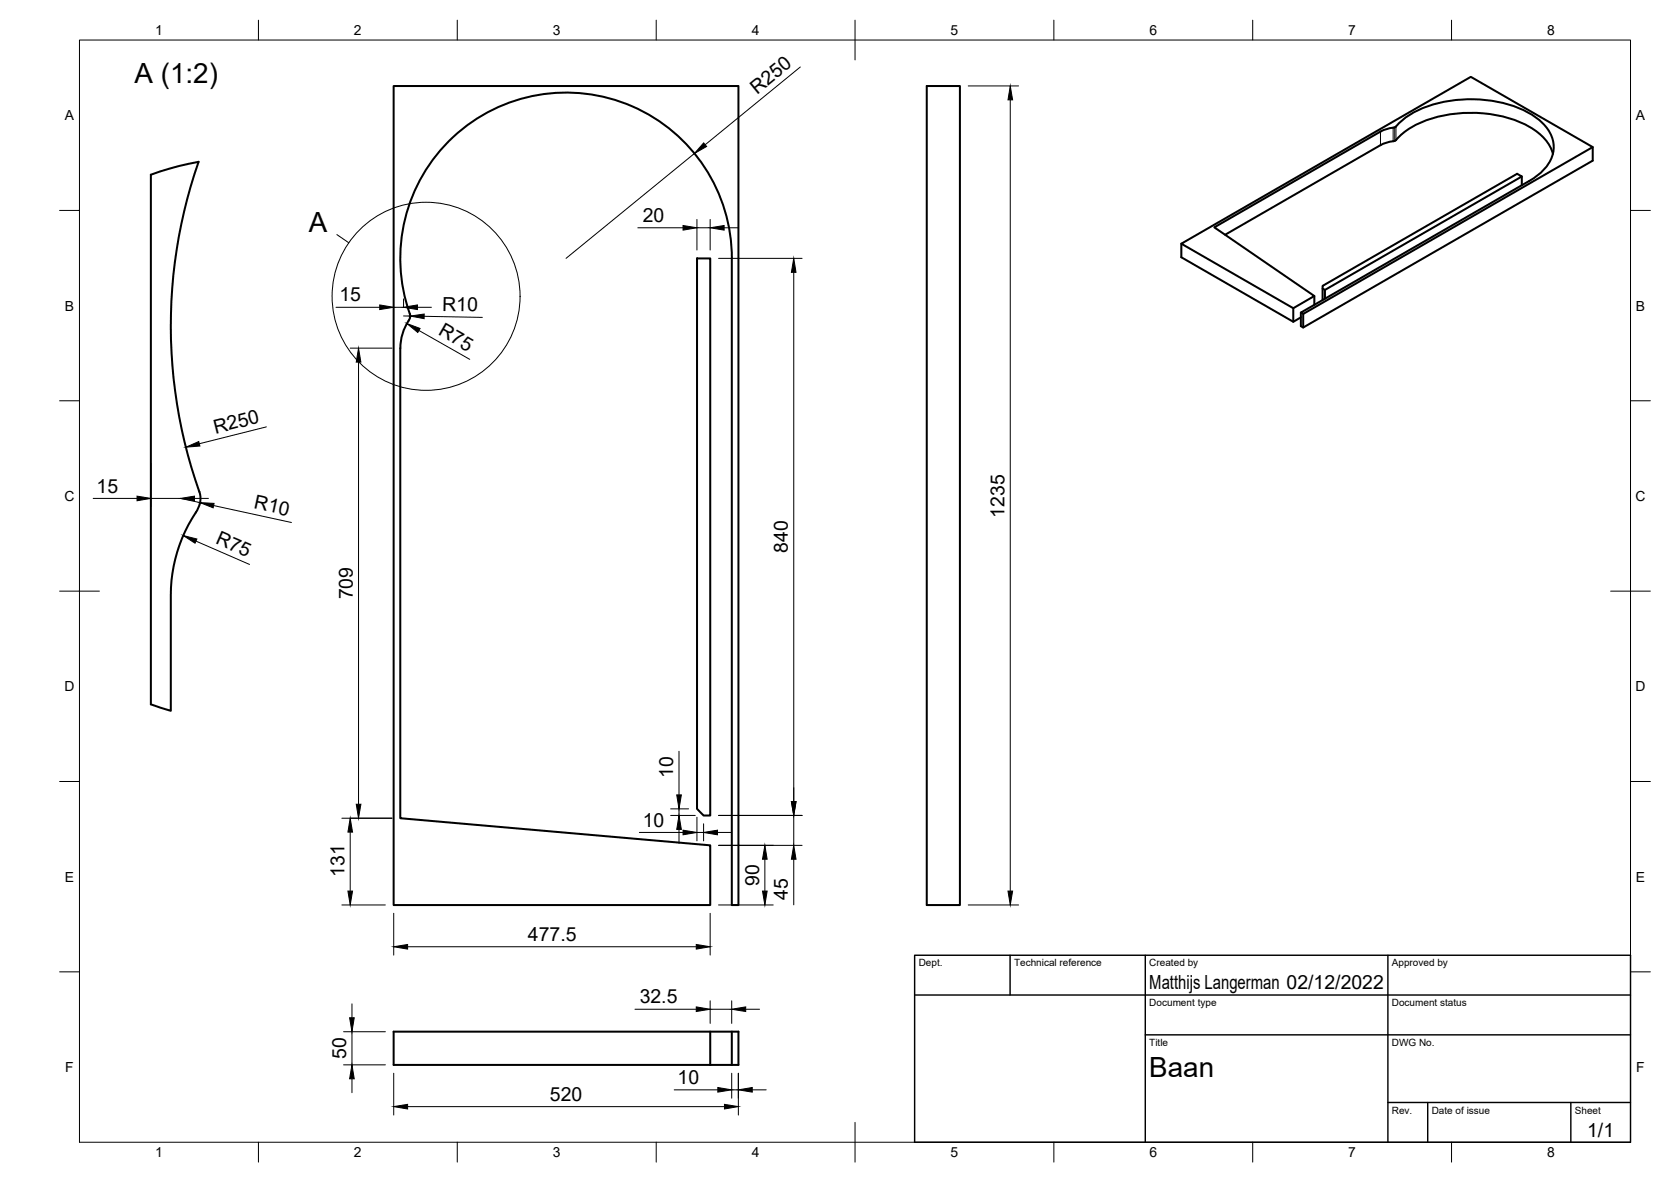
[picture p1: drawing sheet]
<svg xmlns="http://www.w3.org/2000/svg" width="420mm" height="297mm" viewBox="0 0 420 297" stroke-linecap="round" stroke-linejoin="round" font-family="sans-serif">
<!-- layer: Visible -->
<g fill="none" stroke="#000" stroke-width=".51">
<path d="M233 21.6h8.4v205.8h-8.4zM390.5 38.7a11.9 11.9 0 0 0-6.5-7.1 32.8 32.8 0 0 0-28.8 .2 15.8 15.8 0 0 0-4.3 3.5l-2.3 .5-1.5 .7-39.1 22.5M400.5 37v3.4l-72.8 41.9-.6-.3v-3.4M382.7 44.4v2.2M103 78.9a41.7 41.7 0 0 1 32.3-55 41.7 41.7 0 0 1 48.7 41v162.5h1.7v-205.8h-86.7v205.8h79.6v-15l-78-6.8 .1-118.1a15 15 0 0 1 2.4-7.7l-.1-.9M175.3 64.9h3.3v140h-1.7l-1.6-1.6zM297 61.2l72.8-41.9 30.7 17.7-72.8 41.9-.6-.3 57.5-33.2a10.5 10.5 0 0 0 6.1-8.6 10 10 0 0 0-5.1-7.7 31.7 31.7 0 0 0-23-3.4 21 21 0 0 0-11.9 6.3l-2.1 .4-1.5 .7-41.8 24 25.2 17.3-5.3 3.1zM297 61.2v3.5l28.2 16.2 1.9-1.1M325.2 77.5v3.4M327.7 78.9v3.4M330.5 74.4v2.2M332.5 72.5l.6 .4 49.6-28.5-1.2-.7-49 28.1v3.6"/>
<path d="M333.1 72.9v2.2M50.1 123.6a125 125 0 0 1-.2-82.9l-4.8 1-7.2 2.2v133.1l5 1.6v-29a38.5 38.5 0 0 1 6.8-21.7l.6-1.4M50.1 123.6l.3 1.4-.1 1.5M99 259.3h86.7v8.3h-86.7zM178.6 259.3v8.3M184 259.3v8.3"/>
</g>
<!-- layer: Visible Narrow -->
<path d="M347.1 33.1v3.4M350.3 32.1v3.4M350.7 32v3.4M351 31.8v3.4" fill="none" stroke="#000" stroke-width=".25"/>
<!-- layer: BORDER -->
<g fill="none" stroke="#000" stroke-width=".25">
<path d="M20 10.1h390v276.9h-390zM65 5.1v5M115 5.1v5M165 5.1v5M215 5.1v10M265 5.1v5M315 5.1v5M365 5.1v5M15 52.9h5M410 52.9h5M15 100.7h5M410 100.7h5"/>
<path d="M15 148.6h10M405 148.6h10M15 196.4h5M410 196.4h5M15 244.2h5M410 244.2h5M65 287v5M115 287v5M165 287v5M215 282.1v9.9M265 287v5M315 287v5"/>
<path d="M365 287v5"/>
</g>
<!-- layer: TITLEBLOCK -->
<path d="M230 240.1h180v46.9h-180zM230 250h180M254 240.1v9.9M288 240.1v46.9M349 240.1v46.9M288 260.1h122M349 277.1h61M359 277.1v9.9M395 277.1v9.9" fill="none" stroke="#000" stroke-width=".36"/>
<!-- layer: FD_Dimensions -->
<g fill="none" stroke="#000" stroke-width=".25">
<path d="M201.2 16.8l-23.9 19.6M174.6 38.6l-32.3 26.3M243.5 21.6h12.6M254 25.1v198.8M160.4 57.2h11.3M175.2 55.1v7.7M175.2 57.2h3.4M178.6 55.1v7.7M182.1 57.2h3.5M84.5 77.2h11M99 77.2h2.5M101.5 79.4h1.6"/>
<path d="M101.5 75.1v2.2M105 77.2h3.5M106.6 79.5l14.7 .3M180.7 64.9h21M199.6 68.4v133M88.1 87.5h10.5M90.1 91v111.1M105.3 83l12.8 7.3M38 116.3v11.1M67 107.3l-16.9 4.2M23.4 125.3h11.1M38 125.3h7.4l4.9 1"/>
<path d="M48.9 125.3h3.5M49.3 136l13.4 5.8M53.7 127l19.6 4.3M170.7 188.8v11M86 205.6h12.6M88.1 209.1v14.8M160.8 209.2h10.9M168.6 204.9h6.2M168.6 203.3h4.5M170.7 203.3v1.6M170.7 208.4v3.5M175.2 205.4v5.9"/>
<path d="M175.2 209.2h1.7M176.9 207v4.3M180.4 209.2h3.5M180.7 204.9h21M180.7 212.4h21M192.3 215.9v8M199.6 204.9v7.5M199.6 215.9v11.5M86 227.4h10.9M99 229.5v10.5M102.5 237.9h72.6M178.6 229.5v10.5"/>
<path d="M180.7 227.4h13.7M243.5 227.4h12.6M86.4 259.3h10.5M88.5 252.3v3.5M88.5 259.3v8.3M159.7 253.6h15.4M178.6 251.5v5.7M178.6 253.6h5.4M184 251.5v5.7M187.5 253.6h3.5M86.4 267.6h10.5M88.5 271.1v3.5"/>
<path d="M99 269.7v10.5M102.5 278.1h79.7M169.5 273.9h11M184 269.7v6.3M184 273.9h1.7M185.7 269.7v10.5M189.1 273.9h3.6"/>
</g>
<g fill="#000" stroke="#000" stroke-width=".25">
<path d="M176.9 35.9l.8 .9-3.1 1.8zM254 21.6l.6 3.5h-1.2zM171.7 56.7l3.5 .5-3.5 .6zM178.6 57.2l3.5-.5v1.1zM95.5 76.6l3.5 .6-3.5 .6zM101.5 77.2l3.5-.6v1.2zM103.1 79.4l3.6-.5-.1 1.2zM199.6 64.9l.6 3.5h-1.2zM90.1 87.5l.6 3.5h-1.1zM102.3 81.3l3.3 1.2-.5 1.1zM46.7 112.4l3.3-1.4 .3 1.1zM34.5 124.7l3.5 .6-3.5 .5z"/>
<path d="M45.4 125.3l3.5-.6v1.1zM46.1 134.6l3.4 .9-.5 1zM50.3 126.3l3.5 .2-.2 1.1zM170.2 199.8h1.1l-.6 3.5zM88.1 205.6l.5 3.5h-1.1zM89.6 202.1h1.1l-.6 3.5zM170.7 204.9l.6 3.5h-1.1zM171.7 208.6l3.5 .6-3.5 .6zM176.9 209.2l3.5-.6v1.2zM192.3 212.4l.6 3.5h-1.2zM199 201.4h1.2l-.6 3.5zM199.6 212.4l.6 3.5h-1.2z"/>
<path d="M87.5 223.9h1.1l-.5 3.5zM99 237.9l3.5-.6v1.2zM175.1 237.3l3.5 .6-3.5 .6zM191.7 223.9h1.2l-.6 3.5zM253.4 223.9h1.2l-.6 3.5zM87.9 255.8h1.2l-.6 3.5zM175.1 253l3.5 .6-3.5 .6zM184 253.6l3.5-.6v1.2zM88.5 267.6l.6 3.5h-1.2zM99 278.1l3.5-.6v1.2zM180.5 273.3l3.5 .6-3.5 .6zM182.2 277.5l3.5 .6-3.5 .6z"/>
<path d="M185.7 273.9l3.4-.6v1.2z"/>
</g>
<!-- layer: Detail Boundary -->
<g fill="none" stroke="#000" stroke-width=".25">
<path d="M84.7 59l3 2"/>
<circle cx="107.1" cy="74.5" r="23.6"/>
</g>
<g font-size="7">
<text x="33.8" y="21">A (1:2)</text>
<text x="77.7" y="58.2">A</text>
<text x="289" y="270.6">Baan</text>
</g>
<g font-size="4.9">
<text x="190.4" y="23.8" transform="rotate(-39 190.4 23.8)">R250</text>
<text x="161.6" y="55.8">20</text>
<text x="85.3" y="75.8">15</text>
<text x="111.2" y="78.1" transform="rotate(1 111.2 78.1)">R10</text>
<text x="110" y="84" transform="rotate(30 110 84)">R75</text>
<text x="54.1" y="109" transform="rotate(-14 54.1 109)">R250</text>
<text x="24.3" y="123.8">15</text>
<text x="63.7" y="127.7" transform="rotate(12 63.7 127.7)">R10</text>
<text x="252.6" y="130.1" transform="rotate(-90 252.6 130.1)">1235</text>
<text x="54" y="136.4" transform="rotate(24 54 136.4)">R75</text>
<text x="198.1" y="139" transform="rotate(-90 198.1 139)">840</text>
<text x="88.7" y="150.7" transform="rotate(-90 88.7 150.7)">709</text>
<text x="169.3" y="195.4" transform="rotate(-90 169.3 195.4)">10</text>
<text x="161.6" y="207.7">10</text>
<text x="86.6" y="220.4" transform="rotate(-90 86.6 220.4)">131</text>
<text x="190.9" y="222.6" transform="rotate(-90 190.9 222.6)">90</text>
<text x="198.1" y="226.1" transform="rotate(-90 198.1 226.1)">45</text>
<text x="132.7" y="236.5">477.5</text>
<text x="289" y="248.5">Matthijs Langerman 02/12/2022</text>
<text x="160.8" y="252.1">32.5</text>
<text x="87" y="266.1" transform="rotate(-90 87 266.1)">50</text>
<text x="170.4" y="272.4">10</text>
<text x="138.3" y="276.6">520</text>
<text x="399.1" y="285.7">1/1</text>
</g>
<g font-size="3.5">
<text x="39" y="8.8">1</text>
<text x="89" y="8.8">2</text>
<text x="139" y="8.8">3</text>
<text x="189" y="8.8">4</text>
<text x="239" y="8.8">5</text>
<text x="289" y="8.8">6</text>
<text x="339" y="8.8">7</text>
<text x="389" y="8.8">8</text>
<text x="16.3" y="30.2">A</text>
<text x="411.3" y="30.2">A</text>
<text x="16.3" y="78">B</text>
<text x="411.3" y="78">B</text>
<text x="16.2" y="125.9">C</text>
<text x="411.2" y="125.9">C</text>
<text x="16.2" y="173.7">D</text>
<text x="411.2" y="173.7">D</text>
<text x="16.3" y="221.6">E</text>
<text x="411.3" y="221.6">E</text>
<text x="16.4" y="269.4">F</text>
<text x="411.4" y="269.4">F</text>
<text x="39" y="290.8">1</text>
<text x="89" y="290.8">2</text>
<text x="139" y="290.8">3</text>
<text x="189" y="290.8">4</text>
<text x="239" y="290.8">5</text>
<text x="289" y="290.8">6</text>
<text x="339" y="290.8">7</text>
<text x="389" y="290.8">8</text>
</g>
<g font-size="2.5">
<text x="231" y="242.9">Dept.</text>
<text x="255" y="242.9">Technical reference</text>
<text x="289" y="242.9">Created by</text>
<text x="350" y="242.9">Approved by</text>
<text x="289" y="252.8">Document type</text>
<text x="350" y="252.8">Document status</text>
<text x="289" y="262.9">Title</text>
<text x="350" y="262.9">DWG No.</text>
<text x="350" y="279.9">Rev.</text>
<text x="360" y="279.9">Date of issue</text>
<text x="396" y="279.9">Sheet</text>
</g>
</svg>
